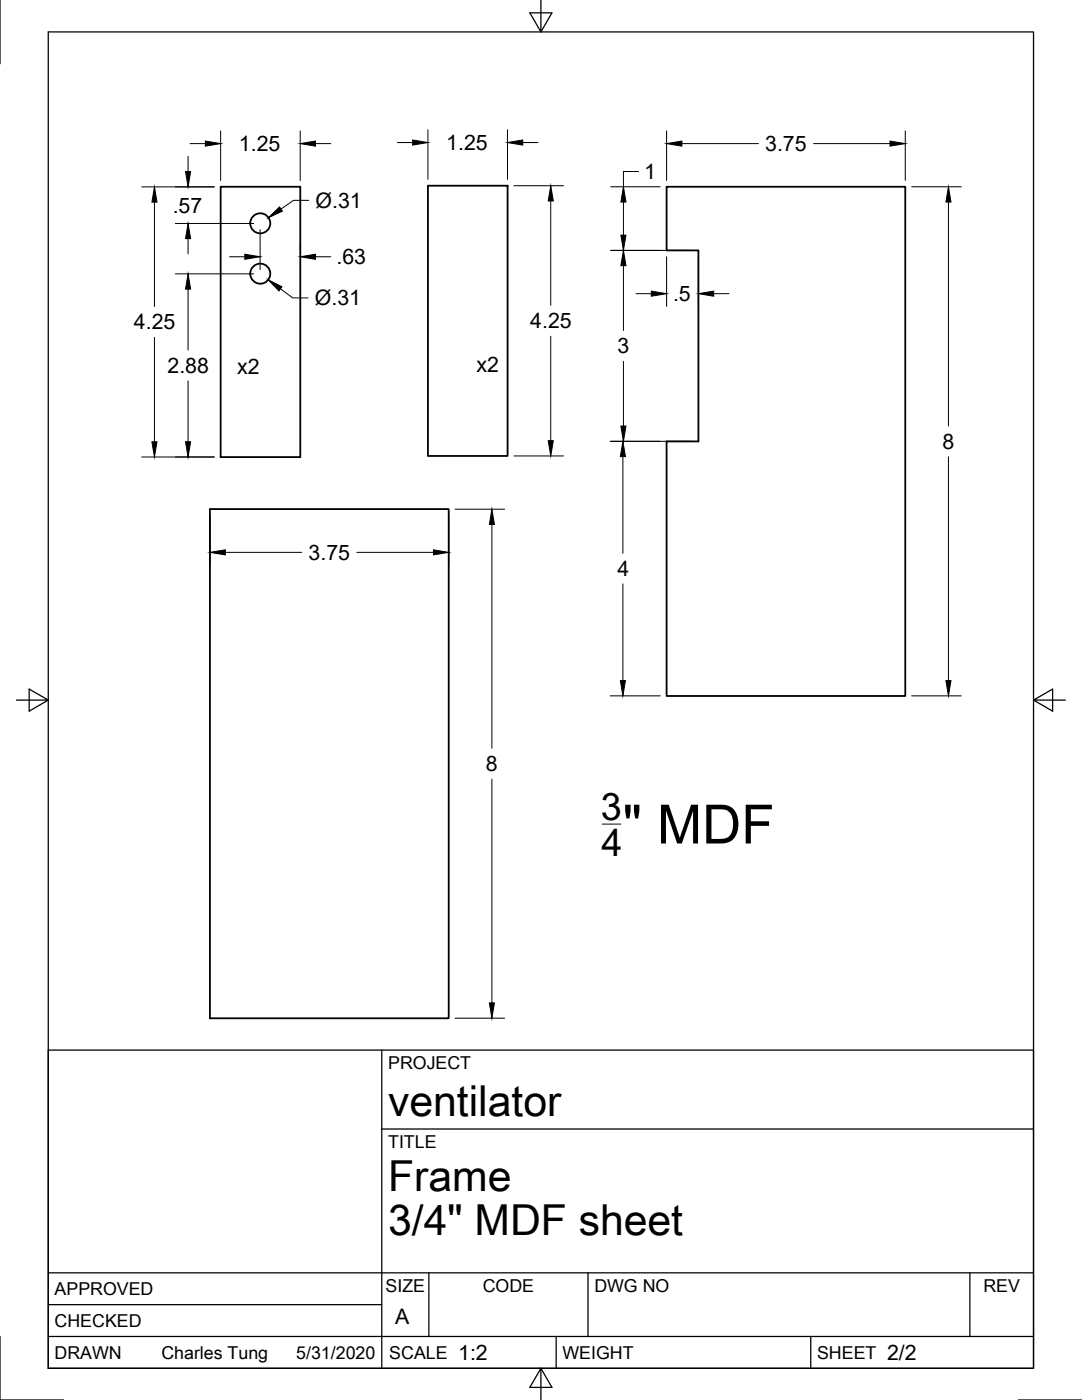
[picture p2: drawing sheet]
<svg xmlns="http://www.w3.org/2000/svg" width="216mm" height="279mm" viewBox="0 0 216 279" stroke-linecap="round" stroke-linejoin="round" font-family="sans-serif">
<!-- layer: Visible -->
<g fill="none" stroke="#000" stroke-width=".36">
<path d="M44 37.3h15.9v53.9h-15.9zM85.4 37.1h15.9v53.9h-15.9zM133 37.3h47.6v101.6h-47.6v-50.8h6.4v-38.1h-6.4zM41.9 101.6h47.6v101.6h-47.6z"/>
<circle cx="51.9" cy="44.6" r="2"/>
<circle cx="51.9" cy="54.6" r="2"/>
</g>
<!-- layer: Titleblock -->
<path d="M9.6 209.6h196.6v63.5h-196.6zM76.2 209.6v63.5M76.2 225.3h130M9.6 254h196.6M85.6 254v12.7M117.3 254v12.7M193.5 254v12.7M9.6 266.7h196.6M9.6 260.4h66.6M111 266.7v6.4M161.8 266.7v6.4" fill="none" stroke="#000" stroke-width=".25"/>
<!-- layer: Border -->
<path d="M0 0v12.7M9.6 6.4h196.6v266.7h-196.6zM107.9 0v6.4l-2.2-3.8h4.4l-2.2 3.8M3.3 139.7h6.3l-3.8-2.2v4.4l3.8-2.2M206.2 139.7l3.8 2.2v-4.4l-3.8 2.2h6.4M0 266.7v12.7h12.7M107.9 273.1l2.2 3.8h-4.4l2.2-3.8v6.3M203.2 279.4h12.7" fill="none" stroke="#000" stroke-width=".25"/>
<!-- layer: Dimensions -->
<g fill="none" stroke="#000" stroke-width=".2">
<path d="M28.3 37.3h14.5M37.5 31.2v3M37.9 28.7h3.1M44 26.1v9.9M59.9 26.1v9.9M61.6 40h-3l-2.5 1.7M62.9 28.7h3.1M79.3 28.4h3M85.4 25.9v9.9M101.3 25.9v9.9M102.5 37.1h9.9M104.3 28.4h3.1"/>
<path d="M121.9 37.3h9.8M127.4 34.2h-3v3.1M133 26.1v9.9M136.1 28.7h15.2M162.3 28.7h15.3M180.6 26.1v9.9M181.9 37.3h9.9M30.8 40.3v20.9M35 54.7h15.6M35 44.6h15.6M37.5 47.6v3.1M37.5 57.7v12.2"/>
<path d="M45.8 51.2h3.1M51.9 45.8v8M56 57.6l2.4 1.9h3.1M59.9 48.7v1.3M62.9 51.2h3.1M109.9 40.1v20.8M121.9 50h16.2M124.4 40.3v6.6M124.4 53v13M126.9 58.6h3.1M133 51.2v10M139.4 51.2v10"/>
<path d="M142.4 58.6h3.1M189.3 40.3v44.7M30.8 67.3v20.9M37.5 76v12.2M109.9 67.1v20.8M124.4 72.1v12.9M28.3 91.2h14.5M102.5 91h9.9M121.8 88.1h16.3M124.3 91.1v19.3M189.3 91.2v44.6M41.9 102.9v9.9"/>
<path d="M45 110.2h15.2M71.2 110.2h15.3M89.5 102.9v9.9M90.8 101.6h9.9M98.1 104.7v44.6M124.3 116.5v19.3M121.8 138.9h9.9M181.9 138.9h9.9M98.1 155.5v44.7M90.8 203.2h9.9"/>
</g>
<g fill="#000" stroke="#000" stroke-width=".2">
<path d="M37 34.2h1l-.5 3.1zM41 28.2l3 .5-3 .5zM59.9 28.7l3-.5v1zM82.3 27.9l3.1 .5-3.1 .6zM101.3 28.4l3-.5v1.1zM133 28.7l3.1-.5v1zM177.6 28.2l3 .5-3 .5zM30.8 37.3l.5 3h-1zM37.5 54.7l.5 3h-1zM37.5 44.6l.5 3h-1zM48.9 50.7l3 .5-3 .6zM53.6 43.5l2.2-2.2 .5 .8z"/>
<path d="M53.5 55.8l2.8 1.4-.6 .9zM59.9 51.2l3-.5v1.1zM109.9 37.1l.5 3h-1zM124.4 50l.5 3h-1zM123.9 46.9h1l-.5 3.1zM124.4 37.3l.5 3h-1zM130 58.1l3 .5-3 .5zM139.4 58.6l3-.5v1zM189.3 37.3l.5 3h-1.1zM30.3 88.2h1l-.5 3zM37 88.2h1l-.5 3zM109.4 87.9h1l-.5 3.1z"/>
<path d="M124.3 88.1l.5 3h-1zM123.9 85h1l-.5 3.1zM41.9 110.2l3.1-.5v1zM86.5 109.7l3 .5-3 .5zM98.1 101.6l.6 3.1h-1.1zM123.8 135.8h1l-.5 3.1zM188.7 135.8h1.1l-.5 3.1zM97.6 200.2h1.1l-.6 3z"/>
</g>
<!-- layer: Annotations -->
<path d="M120.1 164.5h3.8" fill="none" stroke="#000" stroke-width=".2"/>
<text font-size="10.8" x="124.2" y="168.3">&quot; MDF</text>
<g font-size="8.5">
<text x="77.4" y="222.8">ventilator</text>
<text x="77.4" y="237.8">Frame</text>
<text x="77.4" y="246.4">3/4&quot; MDF sheet</text>
</g>
<g font-size="7.6">
<text x="119.9" y="163.6">3</text>
<text x="120" y="170.8">4</text>
</g>
<g font-size="4.3">
<text x="89" y="30">1.25</text>
<text x="47.7" y="30.2">1.25</text>
<text x="128.5" y="35.8">1</text>
<text x="152.7" y="30.2">3.75</text>
<text x="63" y="41.4">Ø.31</text>
<text x="34.5" y="42.4">.57</text>
<text x="67.1" y="52.7">.63</text>
<text x="26.7" y="65.7">4.25</text>
<text x="62.8" y="60.9">Ø.31</text>
<text x="105.8" y="65.5">4.25</text>
<text x="134.3" y="60.1">.5</text>
<text x="123.2" y="70.5">3</text>
<text x="33.4" y="74.4">2.88</text>
<text x="47.3" y="74.7">x2</text>
<text x="95.1" y="74.1">x2</text>
<text x="188.1" y="89.6">8</text>
<text x="61.6" y="111.7">3.75</text>
<text x="123.2" y="115">4</text>
<text x="97" y="153.9">8</text>
<text x="78.9" y="264.3">A</text>
<text x="91.4" y="271.4">1:2</text>
<text x="177" y="271.4">2/2</text>
</g>
<g font-size="3.5">
<text x="77.4" y="213.4">PROJECT</text>
<text x="77.4" y="229.1">TITLE</text>
<text x="76.9" y="257.8">SIZE</text>
<text x="96.3" y="257.8">CODE</text>
<text x="118.6" y="257.8">DWG NO</text>
<text x="196.2" y="257.8">REV</text>
<text x="10.9" y="258.5">APPROVED</text>
<text x="10.9" y="264.8">CHECKED</text>
<text x="10.9" y="271.2">DRAWN</text>
<text x="32.2" y="271.2">Charles Tung</text>
<text x="59.1" y="271.2">5/31/2020</text>
<text x="77.7" y="271.2">SCALE</text>
<text x="112.2" y="271.2">WEIGHT</text>
<text x="163" y="271.2">SHEET</text>
</g>
</svg>
